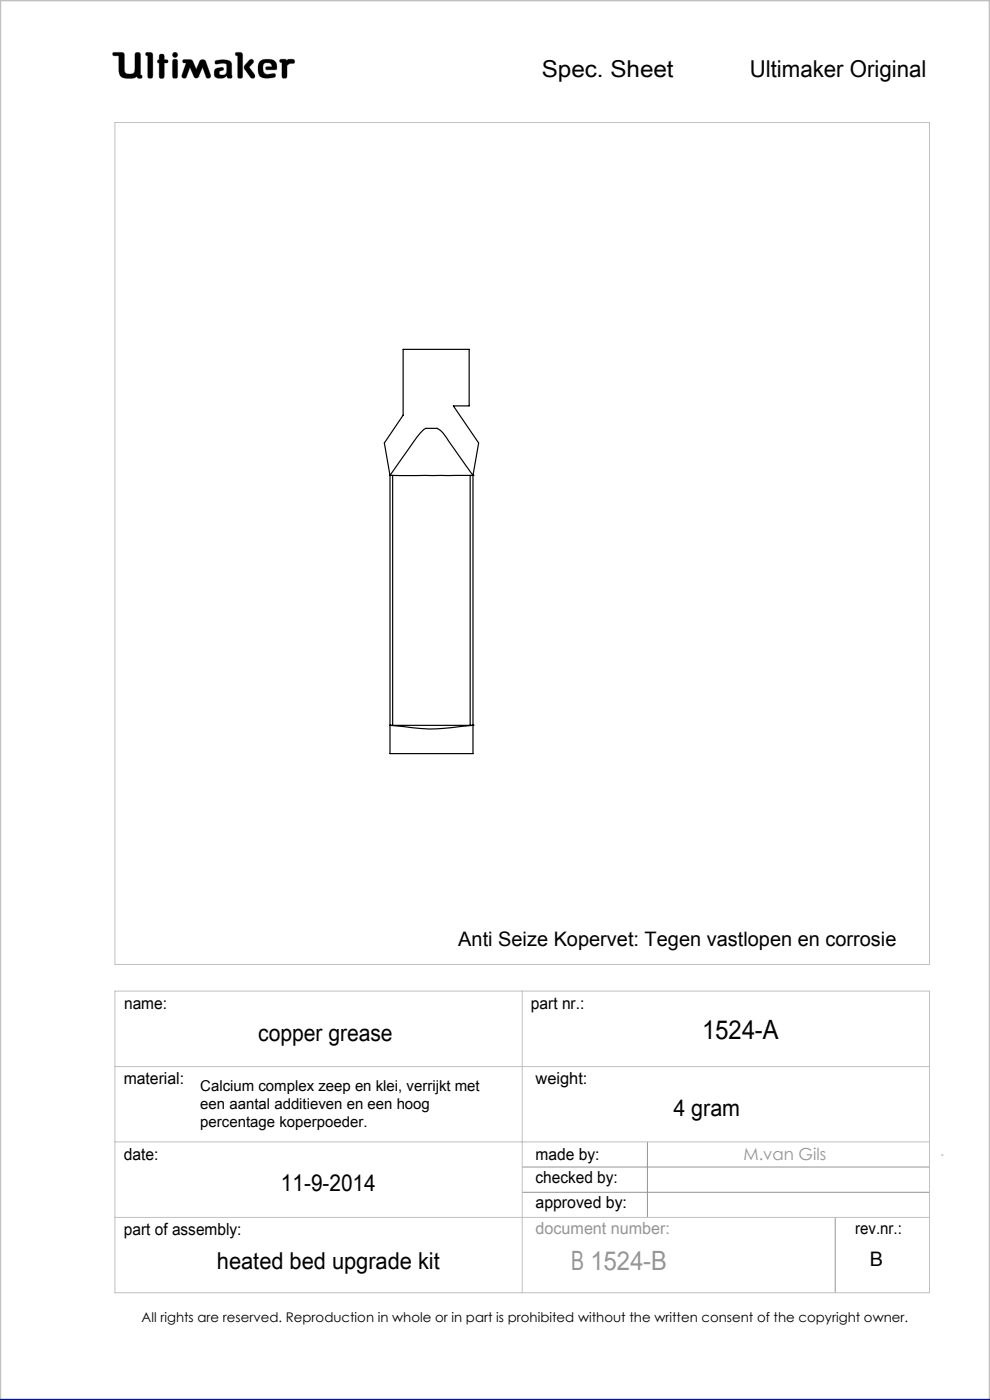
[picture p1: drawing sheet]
<svg xmlns="http://www.w3.org/2000/svg" width="210mm" height="297mm" viewBox="0 0 210 297" stroke-linecap="round" stroke-linejoin="round" font-family="sans-serif">
<g fill="none" stroke="#c0c0c0" stroke-width=".21">
<path d="M24 11.1h1.9l.4 .3 .2 3.9a1.51 1.51 0 0 0 2 0l.2-4a.77 .77 0 0 1 1 0l.1 4.6 .3 .1a.39 .39 0 0 1-.3 .6l-.6-.1-.1-.3a3.6 3.6 0 0 1-3.3 .1l-.5-.9-.1-3.6h-1a.39 .39 0 0 1-.3-.2 .39 .39 0 0 1 .1-.5zM31 11.1l1.2 .1 .2 .4-.1 4.8a.6 .6 0 0 1-.6 .2 .6 .6 0 0 1-.4-.5v-4.3l-.4-.1zM33.8 12.7v-1.1a.6 .6 0 0 1 .7-.1 .6 .6 0 0 1 .4 .5v.7h.6a.37 .37 0 0 1 0 .6l-.6 .1-.1 3.1a.6 .6 0 0 1-.6 .1 .6 .6 0 0 1-.4-.5v-2.7M33.8 12.7h.1M33.8 13.4h.1M33.8 15.7h.1M33.8 12.7h-.3l-.1 .3v.2l.4 .2M36.7 11.3l.4-.2 .4 .2 .2 .3-.2 .4-.4 .2-.4-.2-.1-.4zM36.8 12.6h.3l.5 .2v3.6a.6 .6 0 0 1-.6 .2 .6 .6 0 0 1-.4-.5v-3zM38.9 12.7l1.4-.1 .4 .2 .9 1.9 .7-1.6a.73 .73 0 0 1 .7-.5 .73 .73 0 0 1 .7 .5l1 2.8a.52 .52 0 0 1-.4 .7 .52 .52 0 0 1-.6-.3l-.7-2-1 2.1-.4 .2-.4-.2-.9-2.1-.7 2a.52 .52 0 0 1-.7 .3 .52 .52 0 0 1-.3-.7l.9-2.5-.7-.2zM42.1 16.3h.1M45.6 12.9a3.7 3.7 0 0 1 3.4 .3l.1 .5 .1 2.7a.64 .64 0 0 1-1-.2l-.1-.1a1.93 1.93 0 0 1-2.5 .2 1.32 1.32 0 0 1 .4-1.8l1-.2 .3 .1 .1 .2v.3a.73 .73 0 0 0-.9 .8 .98 .98 0 0 0 1.4 0l.2-.6-.1-1.5a2.59 2.59 0 0 0-2 0l-.4-.2z"/>
<path d="M50 11.1l1.3 .1 .2 .4-.1 4.8a.57 .57 0 0 1-.6 .2 .57 .57 0 0 1-.4-.5v-4.3l-.4-.1zM52.9 12.8l.4-.2 .4 .1 .1 .4-1 1.1 1.2 1.6 .1 .5-.2 .3h-.4a5.9 5.9 0 0 1-1.7-2.2l.1-.6zM55 13.3a2.62 2.62 0 0 1 3.5-.1l.2 1.1-.1 .5h-2l-.2-.1v-.5l1.3-.1-.2-.5a1.24 1.24 0 0 0-1.6 .1l-.1 1.1 .2 .6 .8 .4 1.5-.2 .1 .1v.6a3.8 3.8 0 0 1-3.3-.1 3.2 3.2 0 0 1-.1-2.9zM56.6 14.8h.1M59.4 12.6h1.2l.3 .3a1.21 1.21 0 0 1 1.5-.2v.7l-.9 .1-.6 .4-.1 2.5a.6 .6 0 0 1-.6 .2 .6 .6 0 0 1-.4-.5v-2.8l-.5-.2zM24.4 26h172.8v178.6h-172.8zM24.4 210.3h172.8v63.9h-172.8zM110.8 210.3v63.9M24.4 226.3h172.8M24.4 242.2h172.8M24.4 258.3h172.8"/>
</g>
<path d="M110.8 247.6h86.4M110.8 252.9h86.4M137.3 242.2v16.1M177.2 258.3v15.9M199.7 245h.3" fill="none" stroke="#959595" stroke-width=".21"/>
<path d="M0 297v-297h210v297" fill="none" stroke="#c0c0c0" stroke-width=".5"/>
<path d="M0 297h210" fill="none" stroke="#00f" stroke-width=".5"/>
<path d="M45.7 12.9l-.1 .5 .2 .2 1.2-.2 .9 .1 .2 .3-.1 1.4a.84 .84 0 0 1-.6 .7 .84 .84 0 0 1-.9-.3l.1-.4 .4-.2a.36 .36 0 0 0 .4-.4 .36 .36 0 0 0-.4-.3 1.23 1.23 0 0 0-1.6 1 1.07 1.07 0 0 0 .3 1.1 1.07 1.07 0 0 0 1.1 .2h.6l.3-.2a.28 .28 0 0 1 .4-.3 .28 .28 0 0 1 .2 .4 .57 .57 0 0 0 .6 .2 .57 .57 0 0 0 .3-.6l-.1-2.4a1.23 1.23 0 0 0-1.5-1zM50 11.1v.6l.4 .1v4.6l.3 .2h.5l.3-.3v-4.8l-.4-.4zM53 12.7l-1.2 1.3v.5l1.4 2 .6 .1 .2-.2v-.6l-1.2-1.6 1-.9v-.4l-.4-.3zM55.2 12.9a2.9 2.9 0 0 0 .1 3.4l.5 .2 1 .1 1.4-.2 .3-.2-.1-.5-.2-.1-1.4 .2-.6-.2-.3-.4-.1-.5a.99 .99 0 0 1 .7-1.3 .99 .99 0 0 1 1.2 .7l-1.2 .1-.2 .4 .3 .2h1.5a.51 .51 0 0 0 .6-.1 .51 .51 0 0 0 0-.6 1.62 1.62 0 0 0-2-1.5l-1.1 .1zM59.4 12.6l-.1 .6 .5 .1v3l.2 .3h.6l.3-.4v-2.3l.6-.4 .9-.1 .1-.5-.3-.3h-1l-.3 .3-.4-.3zM36.7 12.7l-.1 .3v3.4l.2 .2h.7l.2-.3v-3.4l-.2-.3zM36.6 11.6a.56 .56 0 0 0 1.1 0 .56 .56 0 0 0-1.1 0zM33.8 11.6v1.1l-.4 .2v.4l.4 .1v2.9l.2 .3h.5l.4-.4v-2.8l.7-.1 .1-.4-.3-.2h-.5v-.8l-.2-.4h-.6zM31 11.1l-.1 .6 .4 .1v4.5l.3 .3h.5l.3-.5v-4.7l-.4-.3zM38.8 12.7v.5l.7 .2-.9 2.5 .1 .6 .5 .1 .3-.2 .8-2.1 .9 2.1 .3 .2h.3l.3-.2 .9-2.1 .7 2.1 .6 .2 .4-.2v-.5l-1-2.8-.3-.4h-.7l-.3 .2-.8 1.8-.9-1.9-.4-.2zM24 11.2v.6h1.2v2.7a1.76 1.76 0 0 0 2.2 2.1h.9l.8-.4 .3 .4h.6l.2-.2-.1-.4-.3-.1v-4.4l-.4-.4h-.5l-.3 .4v3.4a.81 .81 0 0 1-1.1 .8h-.1a.86 .86 0 0 1-1-1.1l-.1-3.3-.4-.2z" fill-rule="evenodd" fill="#000"/>
<g fill="none" stroke="#000" stroke-width=".25">
<path d="M82.7 100.9l6.5-9.1a2.14 2.14 0 0 1 2.3-.9 2.6 2.6 0 0 1 2.9 1.5l5.9 8.5M82.7 100.9h.1M82.7 100.9l-1.2-6.9 4-5.9v-14h14v12h-3.3l5.3 7.9-1.2 6.9M83.3 100.9h-.6v59h17.6v-59h-.6M83.3 100.9h16.4M83.3 100.9v53M99.7 100.9v53M100.3 100.9h.1M82.7 153.9l2.8 .2a35.6 35.6 0 0 0 12.5 0l2.3-.2M82.7 153.9h.6M82.7 153.9h.1M83.3 153.9h16.4"/>
<path d="M99.7 153.9h.6M100.3 153.9h.1"/>
</g>
<text font-size="5.6" x="149" y="220.3">1524-A</text>
<text font-size="5.6" fill="#959595" x="121.1" y="269.5">B 1524-B</text>
<g font-size="4.9">
<text x="114.9" y="16.4">Spec. Sheet</text>
<text x="159" y="16.3">Ultimaker Original</text>
<text x="54.8" y="220.9">copper grease</text>
<text x="142.8" y="236.7">4 gram</text>
<text x="59.6" y="252.7">11-9-2014</text>
<text x="46" y="269.3">heated bed upgrade kit</text>
</g>
<g font-size="4.2">
<text x="97.2" y="200.8">Anti Seize Kopervet: Tegen vastlopen en corrosie</text>
<text x="184.5" y="268.5">B</text>
</g>
<g font-size="3.5">
<text x="26.3" y="214.1">name:</text>
<text x="112.6" y="214">part nr.:</text>
<text x="26.2" y="229.9">material:</text>
<text x="113.6" y="229.9">weight:</text>
<text x="26.3" y="246">date:</text>
<text x="113.6" y="246">made by:</text>
<text x="113.6" y="251.1">checked by:</text>
<text x="113.6" y="256.3">approved by:</text>
<text x="26.3" y="262">part of assembly:</text>
<text x="181.4" y="261.9">rev.nr.:</text>
</g>
<g font-size="3.5" fill="#959595">
<text x="157.7" y="246.2">M.van Gils</text>
<text x="113.6" y="261.8">document number:</text>
</g>
<g font-size="3.2">
<text x="42.5" y="231.5">Calcium complex zeep en klei, verrijkt met</text>
<text x="42.5" y="235.3">een aantal additieven en een hoog</text>
<text x="42.5" y="239.1">percentage koperpoeder.</text>
</g>
<text font-size="2.8" x="30" y="280.4">All rights are reserved. Reproduction in whole or in part is prohibited without the written consent of the copyright owner.</text>
</svg>
